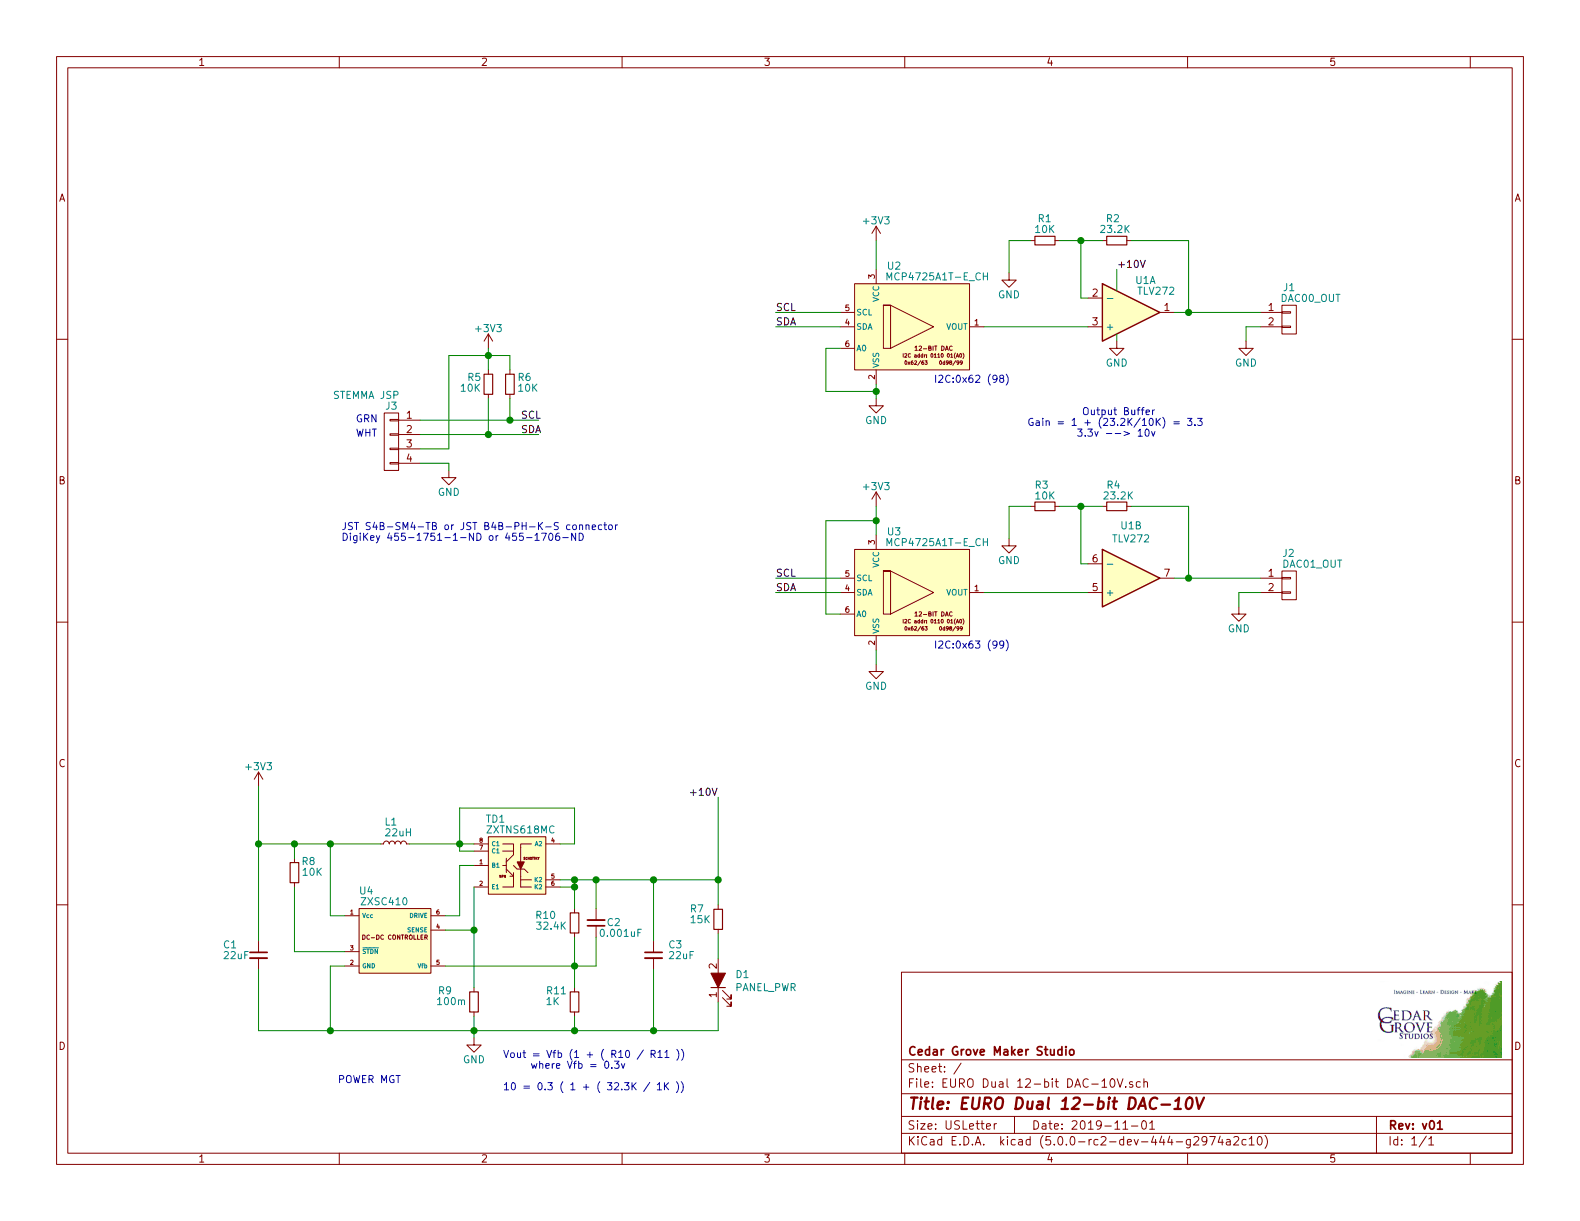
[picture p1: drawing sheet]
EESchema Schematic File Version 4
LIBS:EURO Dual 12-bit DAC-10V-cache
EELAYER 26 0
EELAYER END
$Descr USLetter 11000 8500
encoding utf-8
Sheet 1 1
Title "EURO Dual 12-bit DAC-10V"
Date "2019-11-01"
Rev "v01"
Comp "Cedar Grove Maker Studio"
Comment1 ""
Comment2 ""
Comment3 ""
Comment4 ""
$EndDescr
$Comp
L device1:R_Small R1
U 1 1
P 7275 1675
F 0 "R1" V 7425 1625 50  0000 L CNN
F 1 "10K" V 7350 1600 50  0000 L CNN
F 2 "Resistors_SMD:R_0805" H 7275 1675 50  0001 C CNN
F 3 "" H 7275 1675 50  0000 C CNN
	1    7275 1675
	0    -1   -1   0   
$EndComp
$Comp
L device1:R_Small R2
U 1 1
P 7775 1675
F 0 "R2" V 7925 1650 50  0000 L CNN
F 1 "23.2K" V 7850 1575 50  0000 L CNN
F 2 "Resistors_SMD:R_0805" H 7775 1675 50  0001 C CNN
F 3 "" H 7775 1675 50  0000 C CNN
	1    7775 1675
	0    -1   -1   0   
$EndComp
$Comp
L power1:GND #PWR011
U 1 1
P 7775 2375
F 0 "#PWR011" H 7775 2125 50  0001 C CNN
F 1 "GND" H 7775 2225 50  0000 C CNN
F 2 "" H 7775 2375 50  0000 C CNN
F 3 "" H 7775 2375 50  0000 C CNN
	1    7775 2375
	1    0    0    -1  
$EndComp
$Comp
L device1:R_Small R4
U 1 1
P 7775 3525
F 0 "R4" V 7625 3450 50  0000 L CNN
F 1 "23.2K" V 7700 3425 50  0000 L CNN
F 2 "Resistors_SMD:R_0805" H 7775 3525 50  0001 C CNN
F 3 "" H 7775 3525 50  0000 C CNN
	1    7775 3525
	0    1    1    0   
$EndComp
$Comp
L device1:R_Small R3
U 1 1
P 7275 3525
F 0 "R3" V 7125 3450 50  0000 L CNN
F 1 "10K" V 7200 3450 50  0000 L CNN
F 2 "Resistors_SMD:R_0805" H 7275 3525 50  0001 C CNN
F 3 "" H 7275 3525 50  0000 C CNN
	1    7275 3525
	0    1    1    0   
$EndComp
$Comp
L power1:+3V3 #PWR01
U 1 1
P 1800 5475
F 0 "#PWR01" H 1800 5325 50  0001 C CNN
F 1 "+3V3" H 1800 5615 50  0000 C CNN
F 2 "" H 1800 5475 50  0000 C CNN
F 3 "" H 1800 5475 50  0000 C CNN
	1    1800 5475
	1    0    0    -1  
$EndComp
$Comp
L conn:CONN_01X02 J2
U 1 1
P 8975 4075
F 0 "J2" H 8925 4300 50  0000 L CNN
F 1 "DAC01_OUT" H 8925 4225 50  0000 L CNN
F 2 "Pin_Headers:Pin_Header_Straight_1x02_Pitch2.54mm_SMD_Pin1Right" H 8975 4075 50  0001 C CNN
F 3 "" H 8975 4075 50  0001 C CNN
	1    8975 4075
	1    0    0    -1  
$EndComp
$Comp
L conn:CONN_01X02 J1
U 1 1
P 8975 2225
F 0 "J1" H 8975 2450 50  0000 C CNN
F 1 "DAC00_OUT" H 9125 2375 50  0000 C CNN
F 2 "Pin_Headers:Pin_Header_Straight_1x02_Pitch2.54mm_SMD_Pin1Right" H 8975 2225 50  0001 C CNN
F 3 "" H 8975 2225 50  0001 C CNN
	1    8975 2225
	1    0    0    -1  
$EndComp
$Comp
L power1:GND #PWR010
U 1 1
P 7025 3750
F 0 "#PWR010" H 7025 3500 50  0001 C CNN
F 1 "GND" H 7025 3600 50  0000 C CNN
F 2 "" H 7025 3750 50  0000 C CNN
F 3 "" H 7025 3750 50  0000 C CNN
	1    7025 3750
	1    0    0    -1  
$EndComp
Text Notes 2350 7550 0    50   ~ 0
POWER MGT
$Comp
L conn1:CONN_01X04 J3
U 1 1
P 2725 3075
F 0 "J3" H 2725 3325 50  0000 C CNN
F 1 "STEMMA JSP" H 2900 3400 50  0000 C CNN
F 2 "Connectors_JST:JST_PH_S4B-PH-SM4-TB_04x2.00mm_Angled" H 2725 3075 50  0001 C CNN
F 3 "" H 2725 3075 50  0001 C CNN
	1    2725 3075
	-1   0    0    -1  
$EndComp
Text Label 5400 2275 0    50   ~ 0
SDA
Text Label 5400 2175 0    50   ~ 0
SCL
$Comp
L power1:+3V3 #PWR05
U 1 1
P 6100 1675
F 0 "#PWR05" H 6100 1525 50  0001 C CNN
F 1 "+3V3" H 6100 1815 50  0000 C CNN
F 2 "" H 6100 1675 50  0000 C CNN
F 3 "" H 6100 1675 50  0000 C CNN
	1    6100 1675
	1    0    0    -1  
$EndComp
$Comp
L power1:GND #PWR02
U 1 1
P 3125 3275
F 0 "#PWR02" H 3125 3025 50  0001 C CNN
F 1 "GND" H 3125 3125 50  0000 C CNN
F 2 "" H 3125 3275 50  0000 C CNN
F 3 "" H 3125 3275 50  0000 C CNN
	1    3125 3275
	-1   0    0    -1  
$EndComp
Text Label 3625 3025 0    50   ~ 0
SDA
Text Label 3625 2925 0    50   ~ 0
SCL
Text Notes 2475 3050 0    50   ~ 0
WHT
Text Notes 2475 2950 0    50   ~ 0
GRN
Wire Wire Line
	3125 3275 3125 3225
Wire Wire Line
	3125 3225 2925 3225
$Comp
L linear:TL072 U1
U 1 1
P 7875 2175
F 0 "U1" H 7975 2400 50  0000 C CNN
F 1 "TLV272" H 8050 2325 50  0000 C CNN
F 2 "" H 7875 2175 50  0001 C CNN
F 3 "http://www.ti.com/lit/ds/symlink/tl074.pdf" H 7875 2175 50  0001 C CNN
	1    7875 2175
	1    0    0    -1  
$EndComp
Text Notes 6500 2675 0    50   ~ 0
I2C:0x62 (98)
Text Notes 6500 4525 0    50   ~ 0
I2C:0x63 (99)
Wire Wire Line
	7575 3925 7525 3925
Wire Wire Line
	7525 3925 7525 3525
Wire Wire Line
	7575 2075 7525 2075
Wire Wire Line
	7525 2075 7525 1675
Wire Wire Line
	7025 3750 7025 3525
Wire Wire Line
	7025 3525 7175 3525
Wire Wire Line
	7375 3525 7525 3525
Connection ~ 7525 3525
Wire Wire Line
	7525 3525 7675 3525
Wire Wire Line
	7375 1675 7525 1675
Connection ~ 7525 1675
Wire Wire Line
	7525 1675 7675 1675
$Comp
L power1:GND #PWR09
U 1 1
P 7025 1900
F 0 "#PWR09" H 7025 1650 50  0001 C CNN
F 1 "GND" H 7025 1750 50  0000 C CNN
F 2 "" H 7025 1900 50  0000 C CNN
F 3 "" H 7025 1900 50  0000 C CNN
	1    7025 1900
	1    0    0    -1  
$EndComp
Wire Wire Line
	7025 1900 7025 1675
Wire Wire Line
	7025 1675 7175 1675
Wire Wire Line
	8175 2175 8275 2175
Wire Wire Line
	8175 4025 8275 4025
Wire Wire Line
	7875 1675 8275 1675
Wire Wire Line
	8275 1675 8275 2175
Connection ~ 8275 2175
Wire Wire Line
	7875 3525 8275 3525
Wire Wire Line
	8275 3525 8275 4025
Connection ~ 8275 4025
Text Notes 7150 3050 0    50   ~ 0
          Output Buffer\nGain = 1 + (23.2K/10K) = 3.3\n         3.3v --> 10v
Wire Wire Line
	7775 2375 7775 2325
$Comp
L power1:GND #PWR06
U 1 1
P 6100 2775
F 0 "#PWR06" H 6100 2525 50  0001 C CNN
F 1 "GND" H 6100 2625 50  0000 C CNN
F 2 "" H 6100 2775 50  0000 C CNN
F 3 "" H 6100 2775 50  0000 C CNN
	1    6100 2775
	1    0    0    -1  
$EndComp
$Comp
L power1:GND #PWR013
U 1 1
P 8675 2375
F 0 "#PWR013" H 8675 2125 50  0001 C CNN
F 1 "GND" H 8675 2225 50  0000 C CNN
F 2 "" H 8675 2375 50  0000 C CNN
F 3 "" H 8675 2375 50  0000 C CNN
	1    8675 2375
	1    0    0    -1  
$EndComp
$Comp
L power1:GND #PWR012
U 1 1
P 8625 4225
F 0 "#PWR012" H 8625 3975 50  0001 C CNN
F 1 "GND" H 8625 4075 50  0000 C CNN
F 2 "" H 8625 4225 50  0000 C CNN
F 3 "" H 8625 4225 50  0000 C CNN
	1    8625 4225
	1    0    0    -1  
$EndComp
Wire Wire Line
	8275 2175 8775 2175
Wire Wire Line
	8675 2375 8675 2275
Wire Wire Line
	8675 2275 8775 2275
Wire Wire Line
	8275 4025 8775 4025
Wire Wire Line
	8625 4225 8625 4125
Wire Wire Line
	8625 4125 8775 4125
$Comp
L power1:+3V3 #PWR04
U 1 1
P 3400 2425
F 0 "#PWR04" H 3400 2275 50  0001 C CNN
F 1 "+3V3" H 3400 2565 50  0000 C CNN
F 2 "" H 3400 2425 50  0000 C CNN
F 3 "" H 3400 2425 50  0000 C CNN
	1    3400 2425
	1    0    0    -1  
$EndComp
Text Notes 2375 3775 0    50   ~ 0
JST S4B-SM4-TB or JST B4B-PH-K-S connector\nDigiKey 455-1751-1-ND or 455-1706-ND
$Comp
L device1:R_Small R5
U 1 1
P 3400 2675
F 0 "R5" H 3250 2725 50  0000 L CNN
F 1 "10K" H 3200 2650 50  0000 L CNN
F 2 "Resistors_SMD:R_0805" H 3400 2675 50  0001 C CNN
F 3 "" H 3400 2675 50  0000 C CNN
	1    3400 2675
	1    0    0    -1  
$EndComp
$Comp
L device1:R_Small R6
U 1 1
P 3550 2675
F 0 "R6" H 3600 2725 50  0000 L CNN
F 1 "10K" H 3600 2650 50  0000 L CNN
F 2 "Resistors_SMD:R_0805" H 3550 2675 50  0001 C CNN
F 3 "" H 3550 2675 50  0000 C CNN
	1    3550 2675
	1    0    0    -1  
$EndComp
Wire Wire Line
	3400 2775 3400 3025
Wire Wire Line
	3550 2775 3550 2925
Wire Wire Line
	3550 2575 3550 2475
Wire Wire Line
	3400 2475 3400 2575
Wire Wire Line
	3125 2475 3125 3125
Wire Wire Line
	3400 2475 3400 2425
Connection ~ 3400 2475
Connection ~ 3400 3025
Wire Wire Line
	3400 3025 3750 3025
Connection ~ 3550 2925
Wire Wire Line
	3550 2925 3750 2925
Wire Wire Line
	2925 2925 3550 2925
Wire Wire Line
	2925 3025 3400 3025
Wire Wire Line
	3400 2475 3550 2475
Wire Wire Line
	2925 3125 3125 3125
Wire Wire Line
	3125 2475 3400 2475
Wire Wire Line
	1800 5475 1800 5875
$Comp
L device:LED_ALT D1
U 1 1
P 5000 6825
F 0 "D1" V 5038 6708 50  0000 R CNN
F 1 "PANEL_PWR" V 4947 6708 50  0000 R CNN
F 2 "Adafruit:Cedar_Grove_logo_lighted" H 5000 6825 50  0001 C CNN
F 3 "" H 5000 6825 50  0001 C CNN
	1    5000 6825
	0    -1   -1   0   
$EndComp
$Comp
L device1:R_Small R7
U 1 1
P 5000 6400
F 0 "R7" H 4800 6475 50  0000 L CNN
F 1 "15K" H 4800 6400 50  0000 L CNN
F 2 "Resistors_SMD:R_0805" H 5000 6400 50  0001 C CNN
F 3 "" H 5000 6400 50  0000 C CNN
	1    5000 6400
	1    0    0    -1  
$EndComp
$Comp
L device:C_Small C1
U 1 1
P 1800 6650
F 0 "C1" H 1550 6725 50  0000 L CNN
F 1 "22uF" H 1550 6650 50  0000 L CNN
F 2 "Capacitors_SMD:C_0805" H 1800 6650 50  0001 C CNN
F 3 "" H 1800 6650 50  0001 C CNN
	1    1800 6650
	1    0    0    -1  
$EndComp
$Comp
L device:C_Small C3
U 1 1
P 4550 6650
F 0 "C3" H 4650 6725 50  0000 L CNN
F 1 "22uF" H 4650 6650 50  0000 L CNN
F 2 "Capacitors_SMD:C_0805" H 4550 6650 50  0001 C CNN
F 3 "" H 4550 6650 50  0001 C CNN
	1    4550 6650
	1    0    0    -1  
$EndComp
$Comp
L device1:L_Small L1
U 1 1
P 2750 5875
F 0 "L1" V 2900 5950 50  0000 R CNN
F 1 "22uH" V 2825 5950 50  0000 R CNN
F 2 "Adafruit:NRH2410_inductor" H 2750 5875 50  0001 C CNN
F 3 "" H 2750 5875 50  0001 C CNN
	1    2750 5875
	0    -1   -1   0   
$EndComp
$Comp
L device:C_Small C2
U 1 1
P 4150 6425
F 0 "C2" H 3975 6425 50  0000 L CNN
F 1 "0.001uF" H 3825 6500 50  0000 L CNN
F 2 "Capacitors_SMD:C_0805" H 4150 6425 50  0001 C CNN
F 3 "" H 4150 6425 50  0001 C CNN
	1    4150 6425
	-1   0    0    1   
$EndComp
$Comp
L power1:GND #PWR03
U 1 1
P 3300 7225
F 0 "#PWR03" H 3300 6975 50  0001 C CNN
F 1 "GND" H 3300 7075 50  0000 C CNN
F 2 "" H 3300 7225 50  0000 C CNN
F 3 "" H 3300 7225 50  0000 C CNN
	1    3300 7225
	1    0    0    -1  
$EndComp
$Comp
L device1:R_Small R8
U 1 1
P 2050 6075
F 0 "R8" H 1900 6000 50  0000 L CNN
F 1 "10K" H 1850 6075 50  0000 L CNN
F 2 "Resistors_SMD:R_0805" H 2050 6075 50  0001 C CNN
F 3 "" H 2050 6075 50  0000 C CNN
	1    2050 6075
	-1   0    0    1   
$EndComp
$Comp
L Adafruit:ZXSC410 U4
U 1 1
P 2750 6525
F 0 "U4" H 2550 6850 50  0000 C CNN
F 1 "ZXSC410" H 2675 6775 50  0000 C CNN
F 2 "TO_SOT_Packages_SMD:SOT-23-6_Handsoldering" H 3000 6375 50  0001 C CNN
F 3 "" H 3000 6375 50  0001 C CNN
	1    2750 6525
	1    0    0    -1  
$EndComp
$Comp
L device1:R_Small R9
U 1 1
P 3300 6975
F 0 "R9" H 3450 6900 50  0000 L CNN
F 1 "100m" H 3350 6975 50  0000 L CNN
F 2 "Resistors_SMD:R_0805" H 3300 6975 50  0001 C CNN
F 3 "" H 3300 6975 50  0000 C CNN
	1    3300 6975
	-1   0    0    1   
$EndComp
$Comp
L device1:R_Small R11
U 1 1
P 4000 6975
F 0 "R11" H 4050 6900 50  0000 L CNN
F 1 "1K" H 4100 6975 50  0000 L CNN
F 2 "Resistors_SMD:R_0805" H 4000 6975 50  0001 C CNN
F 3 "" H 4000 6975 50  0000 C CNN
	1    4000 6975
	-1   0    0    1   
$EndComp
$Comp
L device1:R_Small R10
U 1 1
P 4000 6425
F 0 "R10" H 4125 6375 50  0000 L CNN
F 1 "32.4K" H 4050 6450 50  0000 L CNN
F 2 "Resistors_SMD:R_0805" H 4000 6425 50  0001 C CNN
F 3 "" H 4000 6425 50  0000 C CNN
	1    4000 6425
	-1   0    0    1   
$EndComp
Wire Wire Line
	1800 6750 1800 7175
Wire Wire Line
	4550 6750 4550 7175
Wire Wire Line
	4000 7175 4000 7075
Wire Wire Line
	4000 7175 4550 7175
Wire Wire Line
	3300 7175 3300 7075
Wire Wire Line
	3300 6875 3300 6475
$Comp
L Adafruit:ZXTNS618MC TD1
U 1 1
P 3600 6025
F 0 "TD1" H 3450 6350 50  0000 C CNN
F 1 "ZXTNS618MC" H 3625 6275 50  0000 C CNN
F 2 "Adafruit:DFN-8_2x3mm_Pitch0.65mm_noEP" H 3950 5825 50  0001 C CNN
F 3 "" H 3950 5825 50  0001 C CNN
	1    3600 6025
	1    0    0    -1  
$EndComp
Connection ~ 4000 6725
Wire Wire Line
	4000 6725 4000 6875
Wire Wire Line
	3200 5925 3200 5875
Connection ~ 3200 5875
Wire Wire Line
	3100 6725 4000 6725
Wire Wire Line
	3100 6475 3300 6475
Wire Wire Line
	3300 6475 3300 6175
Connection ~ 3300 6475
Wire Wire Line
	3200 5925 3300 5925
Wire Wire Line
	3200 5875 3300 5875
Wire Wire Line
	3900 6125 4000 6125
Connection ~ 4000 6125
Wire Wire Line
	4000 6125 4000 6175
Wire Wire Line
	4000 7175 3300 7175
Connection ~ 4000 7175
Connection ~ 3300 7175
Wire Wire Line
	4000 6725 4150 6725
Wire Wire Line
	4150 6525 4150 6725
Wire Wire Line
	4000 6525 4000 6725
Wire Wire Line
	4000 5875 3900 5875
Wire Wire Line
	3200 5625 4000 5625
Wire Wire Line
	3200 5625 3200 5875
Wire Wire Line
	4000 5625 4000 5875
Wire Wire Line
	2050 5975 2050 5875
Text Label 5000 5550 2    50   ~ 0
+10V
Wire Wire Line
	4550 6125 4550 6550
Wire Wire Line
	3900 6175 4000 6175
Connection ~ 4000 6175
Wire Wire Line
	4000 6175 4000 6325
Text Notes 3500 7600 0    50   ~ 0
Vout = Vfb (1 + ( R10 / R11 ))\n     where Vfb = 0.3v\n\n10 = 0.3 ( 1 + ( 32.3K / 1K ))
Wire Wire Line
	2400 6375 2300 6375
Wire Wire Line
	2300 6375 2300 5875
Connection ~ 2300 5875
Wire Wire Line
	2300 6725 2300 7175
Wire Wire Line
	2300 6725 2400 6725
Connection ~ 2300 7175
Wire Wire Line
	2300 7175 3300 7175
Wire Wire Line
	1800 7175 2300 7175
Wire Wire Line
	1800 5875 1800 6550
Wire Wire Line
	5000 6300 5000 6125
Wire Wire Line
	3300 7225 3300 7175
Connection ~ 2050 5875
Wire Wire Line
	2050 5875 2300 5875
Wire Wire Line
	1800 5875 2050 5875
Wire Wire Line
	3200 6375 3200 6025
Wire Wire Line
	3200 6025 3300 6025
Wire Wire Line
	3100 6375 3200 6375
Wire Wire Line
	4000 6125 4150 6125
Wire Wire Line
	4150 6325 4150 6125
Connection ~ 4150 6125
Wire Wire Line
	4150 6125 4550 6125
Wire Wire Line
	2050 6175 2050 6625
Wire Wire Line
	2050 6625 2400 6625
Connection ~ 1800 5875
Wire Wire Line
	2850 5875 3200 5875
Wire Wire Line
	2300 5875 2650 5875
Wire Wire Line
	4550 6125 5000 6125
Connection ~ 4550 6125
Connection ~ 5000 6125
Wire Wire Line
	5000 6125 5000 5550
Wire Wire Line
	5000 6500 5000 6675
Wire Wire Line
	5000 7175 4550 7175
Wire Wire Line
	5000 6975 5000 7175
Connection ~ 4550 7175
$Comp
L MCP4725A0_DAC:MCP4725A1T-E_CH U2
U 1 1
P 5250 2275
F 0 "U2" H 6225 2700 50  0000 C CNN
F 1 "MCP4725A1T-E_CH" H 6525 2625 50  0000 C CNN
F 2 "TO_SOT_Packages_SMD:SOT-23-6_Handsoldering" H 6350 2025 50  0001 C CNN
F 3 "" H 7450 2375 60  0000 C CNN
	1    5250 2275
	1    0    0    -1  
$EndComp
Wire Wire Line
	5400 2175 5850 2175
Wire Wire Line
	5400 2275 5850 2275
Wire Wire Line
	5850 2425 5750 2425
Wire Wire Line
	6850 2275 7575 2275
Wire Wire Line
	6100 2775 6100 2725
Text Label 5400 4125 0    50   ~ 0
SDA
Text Label 5400 4025 0    50   ~ 0
SCL
$Comp
L power1:+3V3 #PWR07
U 1 1
P 6100 3525
F 0 "#PWR07" H 6100 3375 50  0001 C CNN
F 1 "+3V3" H 6100 3665 50  0000 C CNN
F 2 "" H 6100 3525 50  0000 C CNN
F 3 "" H 6100 3525 50  0000 C CNN
	1    6100 3525
	1    0    0    -1  
$EndComp
$Comp
L power1:GND #PWR08
U 1 1
P 6100 4625
F 0 "#PWR08" H 6100 4375 50  0001 C CNN
F 1 "GND" H 6100 4475 50  0000 C CNN
F 2 "" H 6100 4625 50  0000 C CNN
F 3 "" H 6100 4625 50  0000 C CNN
	1    6100 4625
	1    0    0    -1  
$EndComp
$Comp
L MCP4725A0_DAC:MCP4725A1T-E_CH U3
U 1 1
P 5250 4125
F 0 "U3" H 6225 4550 50  0000 C CNN
F 1 "MCP4725A1T-E_CH" H 6525 4475 50  0000 C CNN
F 2 "TO_SOT_Packages_SMD:SOT-23-6_Handsoldering" H 6350 3875 50  0001 C CNN
F 3 "" H 7450 4225 60  0000 C CNN
	1    5250 4125
	1    0    0    -1  
$EndComp
Wire Wire Line
	5400 4025 5850 4025
Wire Wire Line
	5400 4125 5850 4125
Wire Wire Line
	6100 3725 6100 3625
Wire Wire Line
	5850 4275 5750 4275
Wire Wire Line
	5750 4275 5750 3625
Wire Wire Line
	5750 3625 6100 3625
Connection ~ 6100 3625
Wire Wire Line
	6100 3625 6100 3525
Wire Wire Line
	6850 4125 7575 4125
Wire Wire Line
	6100 4625 6100 4525
Text Label 7775 1875 0    50   ~ 0
+10V
Wire Wire Line
	7775 1875 7775 2025
$Comp
L linear:TL072 U1
U 2 1
P 7875 4025
F 0 "U1" H 7875 4392 50  0000 C CNN
F 1 "TLV272" H 7875 4301 50  0000 C CNN
F 2 "" H 7875 4025 50  0001 C CNN
F 3 "http://www.ti.com/lit/ds/symlink/tl074.pdf" H 7875 4025 50  0001 C CNN
	2    7875 4025
	1    0    0    -1  
$EndComp
Wire Wire Line
	6100 2725 5750 2725
Connection ~ 6100 2725
Wire Wire Line
	6100 2725 6100 2675
Wire Wire Line
	5750 2725 5750 2425
Wire Wire Line
	6100 1675 6100 1875
$EndSCHEMATC
